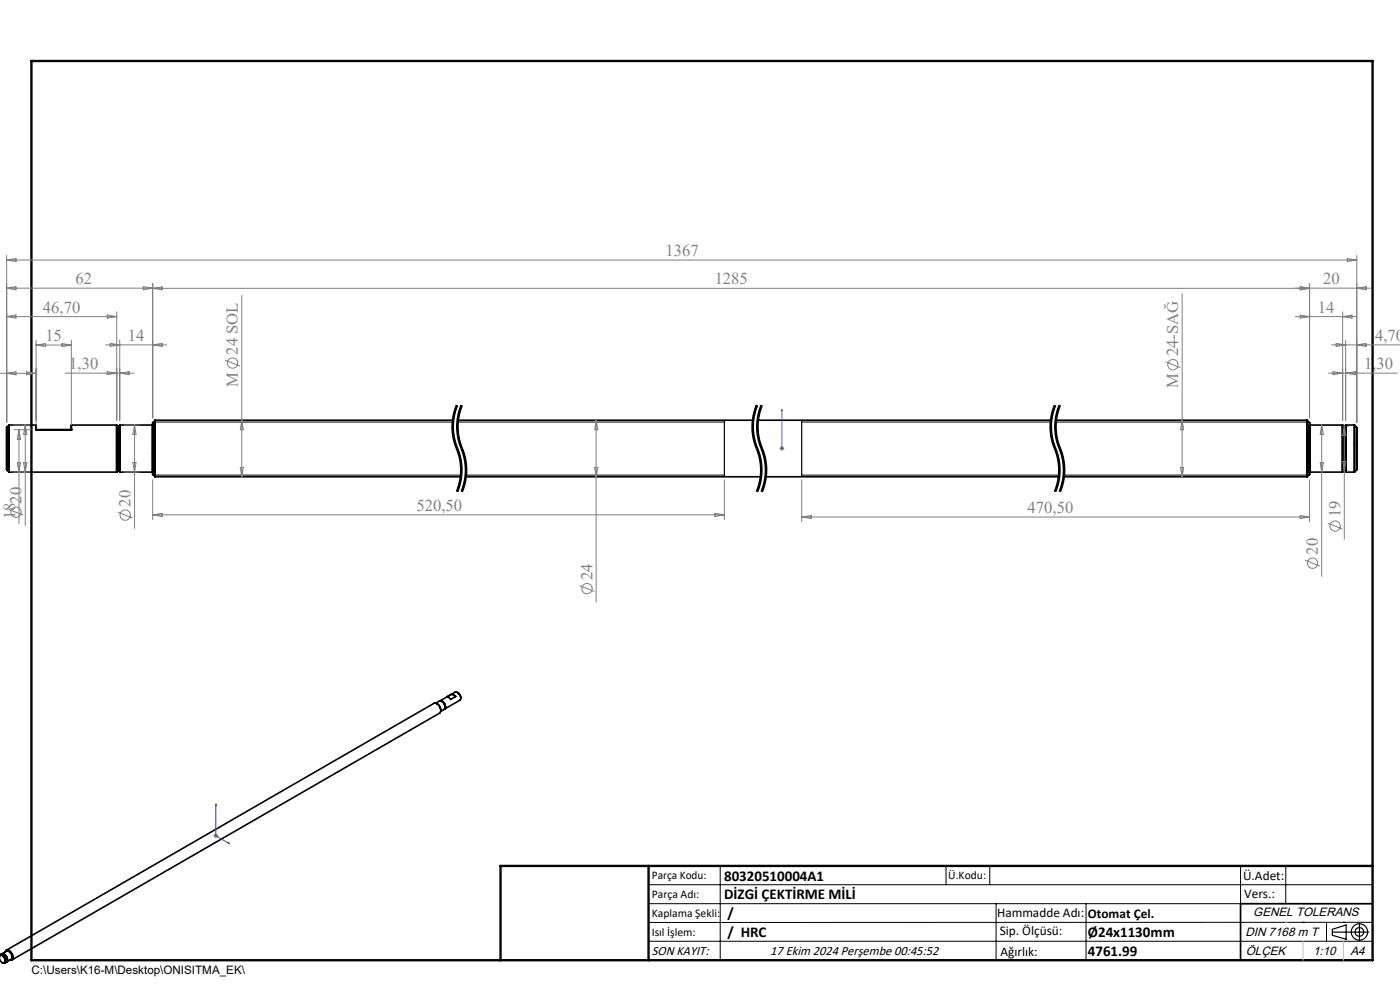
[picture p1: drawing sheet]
<svg xmlns="http://www.w3.org/2000/svg" width="297mm" height="210mm" viewBox="0 0 297 210" stroke-linecap="round" stroke-linejoin="round" font-family="sans-serif">
<g fill="none" stroke="#000" stroke-width=".35">
<path d="M1.4 90.7v9zM1.4 99.7l.5 .4h22.9M1.9 90.2v9.9zM7.7 90.2v.9zM7.7 90.2h-5.8l-.5 .5M7.7 91.1h7.4M15.1 90.2v.9zM15.1 90.2h9.7M24.8 90.3h.6M24.8 100h.6M24.8 90.3v4.8zM24.8 95.1v4.9z"/>
<path d="M24.8 90.2v9.9zM24.8 90.4v4.7zM24.8 95.1v4.8zM25.3 90.4v4.7zM25.3 95.1v4.8zM25.4 90.3v4.8zM25.4 95.1v4.9zM25.4 90.2v9.9zM25.4 90.2h7M32.4 90.2v9.9zM32.4 89.7v10.9zM32.9 95.1v6z"/>
<path d="M32.9 89.1v6zM96.1 89.1h-63.2l-.5 .5M97.1 89.1h62.6M160.7 89.1h62.3M224 89.1h53.3l.5 .5M277.3 95.1v6zM277.3 89.1v6zM277.8 90.2v9.9zM277.8 89.7v10.9zM277.8 90.2h7M284.8 100h.7M284.8 90.3h.7"/>
<path d="M284.8 90.2v9.9zM284.8 90.3v9.7zM284.9 90.4v9.5zM285.4 90.4v9.5zM285.5 90.2v9.9zM285.5 90.3v9.7zM285.5 90.2h1.8l.5 .5M287.3 90.2v9.9zM287.8 90.7v9zM287.8 99.7l-.5 .4h-1.8M25.4 100.1h7M32.4 100.6l.5 .5h64.9"/>
<path d="M98.8 101.1h62.6M162.4 101.1h62.2M277.8 100.1h7M277.8 100.6l-.5 .5h-51.7M92.5 149.1l.7-.4a1.18 1.18 0 0 1 1 1.8M92.7 149.3l.6 .6 .2 .8M93.4 148.7a1.17 1.17 0 0 1 .9 1.6M93.5 148.7a1.26 1.26 0 0 1 .9 1.6M94.2 150.5l-.7 .4M95.8 147.2l-1 .7h.4l.4 .5 1.1-.7M95.8 147.2l.3 .1 .6 .4M95.8 147.2l.9 .5"/>
<path d="M97 146.9l.6 .6 .2 .6M97.8 148.1l-.1-.3a1.05 1.05 0 0 0-1.1-1l-3.3 1.9a1.13 1.13 0 0 1 1.1 1.7l-.1 .1M97.8 148.1l-.2 .4-3.3 1.9M291.2 191.7h-28v12M-.1 202.7a.95 .95 0 0 1 1 .4 .95 .95 0 0 1 .1 1 .66 .66 0 0 1-.7 0 .66 .66 0 0 1-.4-.6M-.1 202.6a.89 .89 0 0 1 1.3 .9 .5 .5 0 0 1-.1 .7 .5 .5 0 0 1-.6 0M0 202.6a.97 .97 0 0 1 1.1 0 .97 .97 0 0 1 .4 .9l-.1 .6-.4 .2M.3 202.4a1.12 1.12 0 0 1 1.1 1.6l-.1 .1M.4 202.3l1-.5a1.16 1.16 0 0 1 1 1.7l-1 .6M1.3 201.6l90.8-52.4a1.4 1.4 0 0 1 1.2 2.1l-90.8 52.3M1.4 203.9a1.23 1.23 0 0 0-.9-1.6 1.15 1.15 0 0 1 .9 1.7M2.2 203.6a.61 .61 0 0 0 .5-.4 .61 .61 0 0 0-.2-.6 1.05 1.05 0 0 0-1.3-.9l-.1 .2a.6 .6 0 0 1 .5-.4 .6 .6 0 0 1 .6 .4 1.16 1.16 0 0 1 .3 1.8h-.4"/>
</g>
<path d="M7.5 91.1a.17 .17 0 0 1 .3 0 .17 .17 0 0 1-.3 0zM15 91.1a.17 .17 0 0 1 .3 0 .17 .17 0 0 1-.3 0z" fill="#000"/>
<g fill="none" stroke="#808080" stroke-width=".21">
<path d="M1.4 54.2v35.4M1.4 55.2l2-.4v.7zM1.4 55.2h286.4M285.8 54.8l2 .4-2 .3zM287.8 54.2v35.4M-.1 79.2h7.8M1.4 79.2l2-.3v.6zM1.4 61.1l2-.3v.7zM1.4 67.2l2-.4v.7zM1.4 67.2h23.4M5.6 78.9l2.1 .3-2.1 .3zM7.7 72.2v18"/>
<path d="M7.7 73.2h7.4M7.7 73.2l2-.3v.6zM13.2 72.9l1.9 .3-1.9 .3zM13.8 79.2h14.6M15.1 72.2v18M22.4 73.2h13M22.8 66.8l2 .4-2 .3zM22.8 78.8l2 .4-2 .3zM23.4 72.8l2 .4-2 .3zM24.8 66.1v23M25.4 72.1v17M25.4 79.2l2-.4v.7z"/>
<path d="M30.4 60.8l2 .3-2 .4zM32.4 60.1v28.5M32.4 61.2l2-.4v.7zM32.4 73.2l2-.4v.7zM47.8 76.4l3.1 1.2M51.3 62.6v38.5M247.3 76.7l3.1 1.3M250.8 62.3v38.8M274.8 67.2h13M275.8 66.8l2 .4-2 .3zM275.8 60.8l2 .3-2 .4zM277.8 60.1v28.5"/>
<path d="M281.8 79.2h14.6M282.5 73.2h14.6M282.8 78.8l2 .4-2 .3zM283.5 72.8l2 .4-2 .3zM284.8 66.1v23M284.8 67.2l2-.4v.7zM285.5 72.2v16.9M285.5 79.2l2-.4v.7zM287.8 73.2l2-.4v.7zM287.8 61.1l2-.3v.7zM290.8 61.1h-289.4M2.9 90.2h3.4"/>
<path d="M3 91.1h3.6M3.7 98.1h.6l-.3 2zM4 91.1v20M4 91.1l.3 2.1h-.6zM5 98.1h.7l-.3 2zM5.4 90.2v21.3M5.4 90.2l.3 1.9h-.7zM26.4 90.2h3.1M28.2 98.1h.7l-.4 2zM28.5 90.2l.4 1.9h-.7zM28.5 90.2v21.9M51 99.2h.6l-.3 1.9z"/>
<path d="M51.3 89.1l.3 2h-.6zM126.2 99.2h.6l-.3 1.9zM126.5 89.1l.3 2h-.6zM126.5 89.1v38.6M165.3 95.1h1.1M165.5 94.8l.7 .7M165.9 94.6v1M166.2 94.8l-.7 .7M250.4 99.2h.7l-.3 1.9zM250.8 89.1l.3 2h-.7zM280.1 98.1h.6l-.3 2zM280.4 90.2l.3 1.9h-.6z"/>
<path d="M280.4 90.2v32.1M284.9 97.9h.6l-.3 2zM285.2 90.4v24M285.2 90.4l.3 2h-.6zM285.9 99.9h.3M285.9 90.4h.3M1.8 108l3.1 1.3M2.9 100.1h3.4M25 108.6l3.1 1.3M26.4 100.1h3.1M32.4 101.8v8.4M32.4 109.2h121.3"/>
<path d="M32.4 109.2l2-.3v.7zM151.7 108.9l2 .3-2 .4zM153.7 101.8v8.4M170.1 101.8v8.9M170.1 109.7h107.7M170.1 109.7l2-.3v.6zM275.8 109.4l2 .3-2 .3zM276.9 118.8l3.1 1.3M277.8 101.8v8.9M281.7 111l3.1 1.2M123 124.2l3.1 1.3M45.3 177.3h1"/>
<path d="M45.4 176.9l.7 .8M45.8 176.8v1M46.1 176.9l-.7 .8"/>
<circle cx="49.3" cy="77" r="1.1"/>
<circle cx="248.8" cy="77.4" r="1.09"/>
<circle cx="3.4" cy="108.6" r="1.09"/>
<circle cx="26.6" cy="109.3" r="1.09"/>
<circle cx="278.4" cy="119.5" r="1.09"/>
<circle cx="283.2" cy="111.6" r="1.1"/>
<circle cx="124.5" cy="124.8" r="1.1"/>
</g>
<g fill="none" stroke="#000" stroke-width=".21">
<path d="M32.5 89.5h63.6M95.9 89.3l.1 3 .3 1.5 .7 1.9M96.2 90.3l.2 2.4 .6 2.1M96.8 85.9l-.6 1.9-.3 1.5M96.9 89.3l.1 3 .3 1.5 .7 1.9M96.9 86.5l-.5 1.9-.2 1.9M97 86a12.4 12.4 0 0 0 .3 10.1 11.9 11.9 0 0 1-.3 8.2M97 95.6l.4 1.5 .3 1.9M97 94.8l.1 .3zM97 89.5h56.7M97.1 89.6a14.5 14.5 0 0 0 1.3 6.9 12 12 0 0 1-.4 7.8M97.1 86l-.2 .5"/>
<path d="M97.1 95.1l.6 1.9 .3 1.5M97.2 90.3l.2 2.4 .9 2.8M97.7 99v.5M97.7 99.5v1M97.8 85.9l-.6 1.9-.3 1.5M97.9 86.5l-.5 1.9-.2 1.9M98 86l-.7 1.8-.2 1.8M98 95.6l.5 1.9 .2 2M98 98.5l-.1 3-.8 2.9M98.1 86l-.2 .5M98.3 95.5l.7 3M98.7 99.5l-.2 2.4-.7 2.3"/>
<path d="M99 98.5l-.1 3-.6 2.4M159.6 89.3v3l.3 1.5 .7 1.9M159.9 90.3l.3 2.9 1 3.3 .4 2M160.4 85.9l-.6 1.9-.2 1.5M160.6 89.3v3l.3 1.5 .7 1.9M160.6 86.5l-.5 1.9-.2 1.9M160.6 86a12.4 12.4 0 0 0 .3 10.1 11.9 11.9 0 0 1-.3 8.2M160.6 95.6l.5 1.9 .2 2M160.8 86l-.2 .5M160.9 90.3l.3 2.9 .9 2.8M161.3 99.5l-.2 2.4-.7 2.3M161.4 85.9l-.6 1.9-.2 1.5"/>
<path d="M161.6 86.5l-.5 1.9-.2 1.9M161.6 86a12.4 12.4 0 0 0 .3 10.1 11.9 11.9 0 0 1-.3 8.2M161.6 95.6l.5 1.9 .2 2M161.6 98.5v3l-.8 2.9M161.8 86l-.2 .5M162.1 96l.5 2.5M162.3 99.5l-.2 2.4-.7 2.3M162.6 98.5v2.5l-.5 2.4M170.1 89.5h52.8M222.8 89.3l-.1 2 .2 1.5M222.9 88.3l-.1 1M222.9 92.8l.9 2.9"/>
<path d="M223.1 90.3l.3 2.9 1.1 3.3 .3 1.5M223.7 85.9l-.8 2.4M223.8 89.3v2.5l.7 2.9M223.8 86.5l-.5 1.9-.2 1.9M223.8 86a12.4 12.4 0 0 0 .4 10.1 11.9 11.9 0 0 1-.4 8.2M223.8 95.6l.6 1.9 .2 2M223.9 89.5h53.8M224 86l-.2 .5M224.1 90.3l.1 1.9M224.2 92.2l.5 1.9 .8 2.4M224.2 88.8l-.1 1.5M224.5 86.4l-.7 2.9"/>
<path d="M224.5 94.7l.3 1M224.6 99.5l-.2 2.4-.7 2.3M224.7 85.9l-.2 .4M224.8 98l.1 .5M224.8 86.5l-.6 2.3M224.8 86a12.4 12.4 0 0 0 .4 10.1 11.9 11.9 0 0 1-.4 8.2M224.8 95.6l.6 1.9 .2 2M224.9 98.5l-.1 3M225 86l-.2 .5M225.5 96.5l.4 2M225.6 99.5l-.2 2.4-.7 2.3M225.9 98.5v2.5l-.4 1.9"/>
<path d="M32.5 100.8h65.3M97.7 100.4l-.3 2-.6 1.8M98.3 103.9l-.2 .5M98.8 100.8h54.9M162.1 103.4l-.3 1M170.1 100.8h54.6M224.8 101.5l-.8 2.9M225.5 102.9l-.5 1.5M225.7 100.8h52M92.1 149.2a1.29 1.29 0 0 1 1.2 2M137.6 187.7h153.6M137.6 191.7h153.6"/>
<path d="M137.6 199.7h153.6M152.8 183.7v20M200.7 183.7v4M210 183.7v4M211.3 191.7v12M230.4 191.7v12M263.2 183.7v20M272.8 183.7v8M276.4 195.6h.1M281.4 195.6v4.1M285 195.6h.1M291.2 195.6l-153.6 .1"/>
<path d="M1.1 201.9a.62 .62 0 0 1 .6-.3 .62 .62 0 0 1 .6 .4 1.04 1.04 0 0 1 .1 1.6l-.3 .1"/>
</g>
<g fill="none" stroke="#000" stroke-width=".25">
<path d="M153.7 89.1v12M170.1 89.1v12M282.6 197.7h7.8M282.6 197.1l3-.9v3l-3-.8zM288.4 195.8v3.8M106.2 203.7h185"/>
<circle cx="288.4" cy="197.7" r="1.74"/>
<circle cx="288.4" cy="197.7" r=".93"/>
</g>
<path d="M97 86a11.9 11.9 0 0 0 0 9.1M97 95.1a11.9 11.9 0 0 1 0 9.2M98 86a11.9 11.9 0 0 0 0 9.1M98 95.1a11.9 11.9 0 0 1 0 9.2M160.6 86a11.9 11.9 0 0 0 0 9.1M160.6 95.1a11.9 11.9 0 0 1 0 9.2M161.6 86a11.9 11.9 0 0 0 0 9.1M161.6 95.1a11.9 11.9 0 0 1 0 9.2M223.8 86a11.9 11.9 0 0 0 0 9.1M223.8 95.1a11.9 11.9 0 0 1 0 9.2M224.8 86a11.9 11.9 0 0 0 0 9.1M224.8 95.1a11.9 11.9 0 0 1 0 9.2" fill="none" stroke="#000" stroke-width=".21" stroke-dasharray="6.3 1.3 1.3 1.3" stroke-dashoffset="3.5" stroke-linecap="butt"/>
<path d="M165.9 95v.2zM165.9 86.8v.4v-.4M165.9 95.1h.1M165.9 86.8v8.3M45.8 170.5v6.8l2.9 1.7M45.8 170.5l.1 .4-.2-.1zM48.4 178.7l.3 .3-.3-.1z" fill="none" stroke="#00f" stroke-width=".21"/>
<path d="M6.7 12.9h284.5v190.8h-284.5zM137.6 183.7v20M291.2 183.7h-185v20" fill="none" stroke="#000" stroke-width=".5"/>
<path d="M276.4 199.7v4M285 199.7v4" fill="none" stroke="#c0c0c0" stroke-width=".21"/>
<path d="M272.8 195.6h.1" fill="none" stroke="#c0c0c0" stroke-width=".25"/>
<g fill="#00f">
<path d="M165.9 95v.2zM165.9 86.8v.4z"/>
<path d="M48.4 178.7l.3 .3-.3-.1zM45.8 170.5l.1 .4-.2-.1z"/>
</g>
<g font-size="3.5" fill="#808080">
<text x="141.2" y="54.3">1367</text>
<text x="16" y="60.3">62</text>
<text x="151.6" y="60.3">1285</text>
<text x="280.7" y="60.3">20</text>
<text x="9.1" y="66.3">46,70</text>
<text x="279.6" y="66.3">14</text>
<text x="9.6" y="72.3">15</text>
<text x="27.1" y="72.3">14</text>
<text x="50.5" y="75.2" transform="rotate(-90 50.5 75.2)">24 SOL</text>
<text x="250" y="75.6" transform="rotate(-90 250 75.6)">24-SAĞ</text>
<text x="291.7" y="72.3">4,70</text>
<text x="14.7" y="78.3">1,30</text>
<text x="50.5" y="82" transform="rotate(-90 50.5 82)">M</text>
<text x="250" y="82.4" transform="rotate(-90 250 82.4)">M</text>
<text x="289.4" y="78.3">1,30</text>
<text x="4.5" y="106.8" transform="rotate(-90 4.5 106.8)">20</text>
<text x="27.7" y="107.4" transform="rotate(-90 27.7 107.4)">20</text>
<text x="3.2" y="110.2" transform="rotate(-90 3.2 110.2)">18</text>
<text x="88.4" y="108.4">520,50</text>
<text x="218" y="108.8">470,50</text>
<text x="284.4" y="109.8" transform="rotate(-90 284.4 109.8)">19</text>
<text x="279.6" y="117.6" transform="rotate(-90 279.6 117.6)">20</text>
<text x="125.7" y="123" transform="rotate(-90 125.7 123)">24</text>
</g>
<g font-size="3.2">
<text x="153.6" y="190.8">DİZGİ ÇEKTİRME MİLİ</text>
<text x="153.6" y="186.8">80320510004A1</text>
<text x="154.3" y="194.8">/</text>
<text x="154.3" y="198.8">/ HRC</text>
<text x="230.8" y="198.7">Ø24x1130mm</text>
<text x="230.8" y="202.8">4761.99</text>
</g>
<g font-size="2.8">
<text x="263.7" y="186.7">Ü.Adet:</text>
<text x="263.9" y="190.5">Vers.:</text>
<text x="211.5" y="194.5">Hammadde Adı:</text>
<text x="230.8" y="194.7">Otomat Çel.</text>
<text x="138.3" y="202.6">SON KAYIT:</text>
<text x="163.4" y="202.6">17 Ekim 2024 Perşembe 00:45:52</text>
<text x="212.1" y="198.4">Sip. Ölçüsü:</text>
<text x="212.2" y="202.7">Ağırlık:</text>
</g>
<g font-size="2.6">
<text x="265.9" y="194.4">GENEL TOLERANS</text>
<text x="264.2" y="198.5">DIN 7168 m T</text>
<text x="264.3" y="202.6">ÖLÇEK</text>
<text x="278.5" y="202.6">1:10</text>
<text x="286.5" y="202.6">A4</text>
</g>
<g font-size="2.5">
<text x="138.3" y="186.4">Parça Kodu:</text>
<text x="138.3" y="190.5">Parça Adı:</text>
<text x="201.2" y="186.5">Ü.Kodu:</text>
<text x="138.3" y="194.5">Kaplama Şekli:</text>
<text x="138.3" y="198.6">Isıl İşlem:</text>
<text x="6.7" y="206.7">C:\Users\K16-M\Desktop\ONISITMA_EK\</text>
</g>
</svg>
